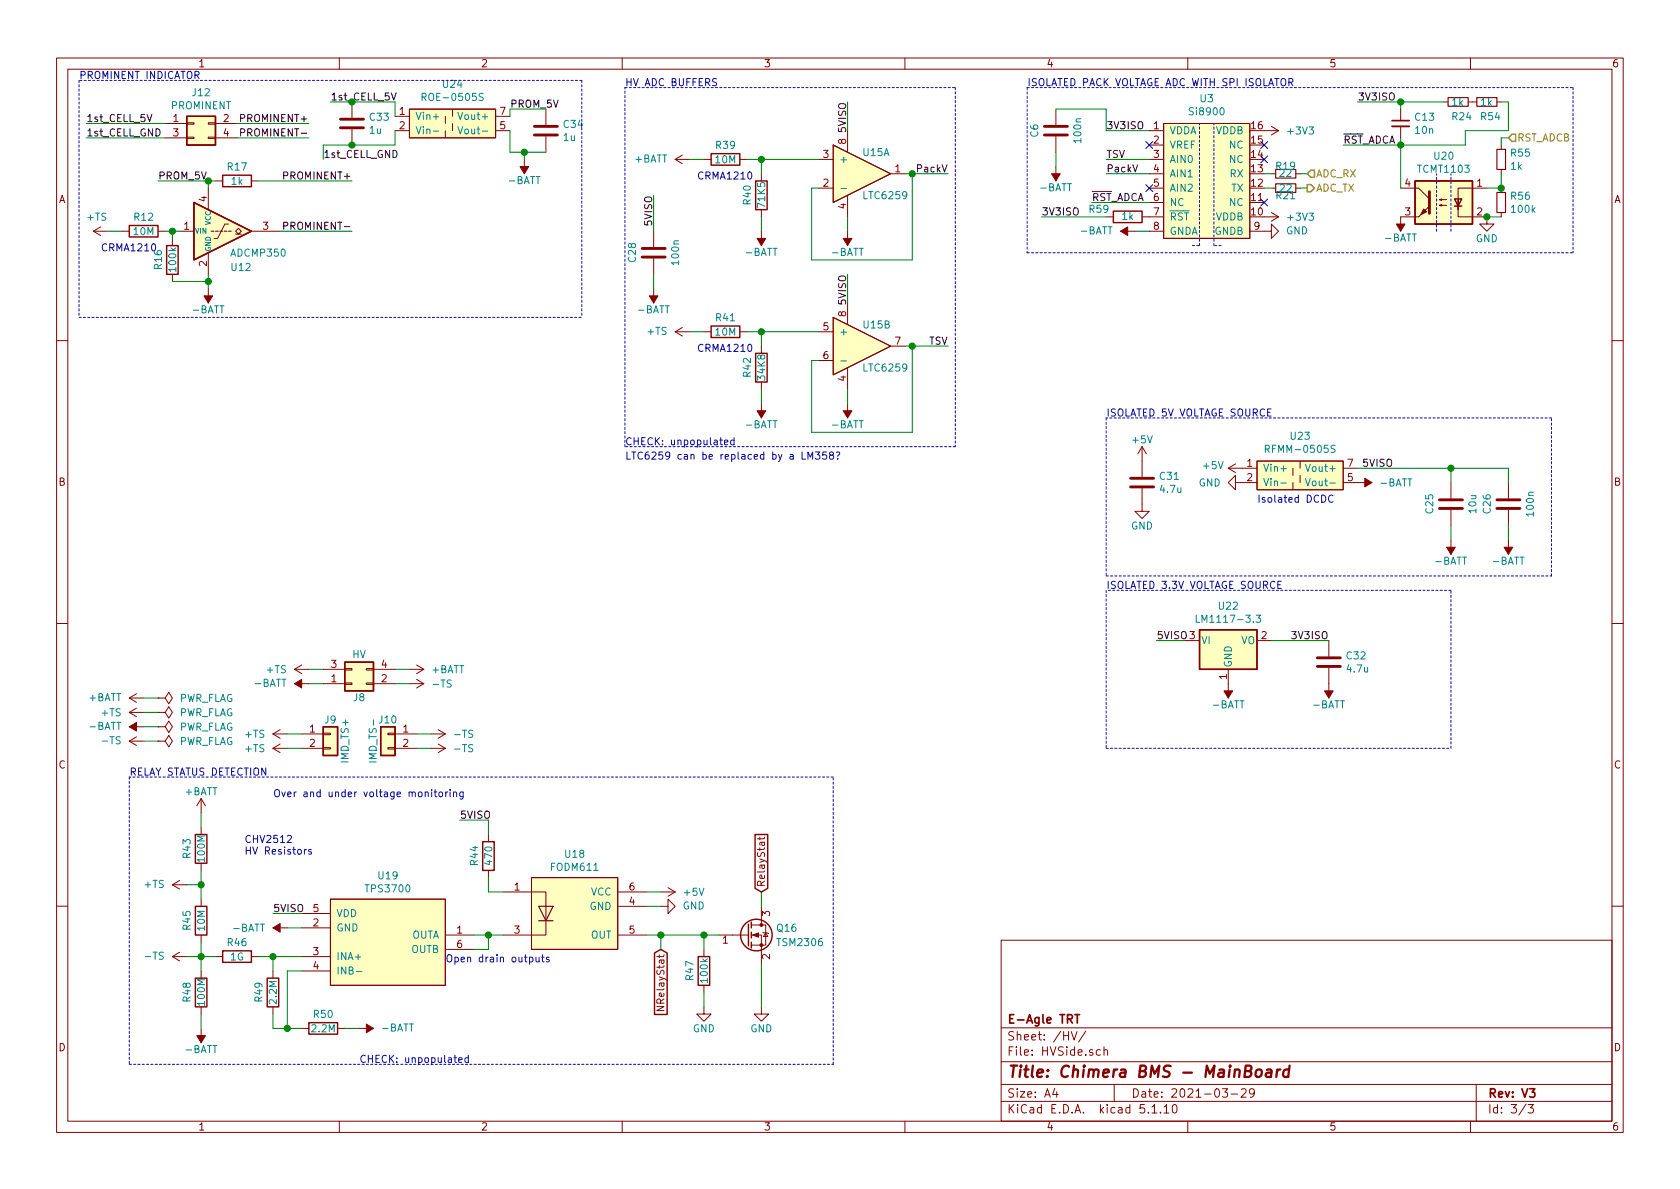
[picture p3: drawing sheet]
EESchema Schematic File Version 4
EELAYER 30 0
EELAYER END
$Descr A4 11693 8268
encoding utf-8
Sheet 3 3
Title "Chimera BMS - MainBoard"
Date "2021-03-29"
Rev "V3"
Comp "E-Agle TRT"
Comment1 ""
Comment2 ""
Comment3 ""
Comment4 ""
$EndDescr
$Comp
L Connector_Generic:Conn_01x02 J9
U 1 1
P 2300 5100
F 0 "J9" H 2300 5200 50  0000 C CNN
F 1 "IMD_TS+" V 2400 5050 50  0000 C CNN
F 2 "MainBoard:PinHeader_1x02_P3mm_Vertical" H 2300 5100 50  0001 C CNN
F 3 "~" H 2300 5100 50  0001 C CNN
	1    2300 5100
	1    0    0    -1  
$EndComp
Wire Wire Line
	2100 5100 2000 5100
Wire Wire Line
	2100 5200 2000 5200
$Comp
L MainBoard:+TS #PWR0119
U 1 1
P 2000 5100
F 0 "#PWR0119" H 2000 4950 50  0001 C CNN
F 1 "+TS" V 2000 5250 50  0000 L CNN
F 2 "" H 1900 4850 50  0001 C CNN
F 3 "" H 2000 4950 50  0001 C CNN
	1    2000 5100
	0    -1   1    0   
$EndComp
$Comp
L MainBoard:+TS #PWR0121
U 1 1
P 2000 5200
F 0 "#PWR0121" H 2000 5050 50  0001 C CNN
F 1 "+TS" V 2000 5350 50  0000 L CNN
F 2 "" H 1900 4950 50  0001 C CNN
F 3 "" H 2000 5050 50  0001 C CNN
	1    2000 5200
	0    -1   1    0   
$EndComp
$Comp
L Connector_Generic:Conn_01x02 J10
U 1 1
P 2700 5100
F 0 "J10" H 2700 5200 50  0000 C CNN
F 1 "IMD_TS-" V 2800 5050 50  0000 C CNN
F 2 "MainBoard:PinHeader_1x02_P3mm_Vertical" H 2700 5100 50  0001 C CNN
F 3 "~" H 2700 5100 50  0001 C CNN
	1    2700 5100
	-1   0    0    -1  
$EndComp
Wire Wire Line
	2900 5200 3000 5200
Wire Wire Line
	2900 5100 3000 5100
$Comp
L MainBoard:-TS #PWR0122
U 1 1
P 3000 5200
F 0 "#PWR0122" H 3000 5050 50  0001 C CNN
F 1 "-TS" V 3000 5350 50  0000 L CNN
F 2 "" H 2900 4950 50  0001 C CNN
F 3 "" H 3000 5050 50  0001 C CNN
	1    3000 5200
	0    1    1    0   
$EndComp
$Comp
L MainBoard:-TS #PWR0120
U 1 1
P 3000 5100
F 0 "#PWR0120" H 3000 4950 50  0001 C CNN
F 1 "-TS" V 3000 5250 50  0000 L CNN
F 2 "" H 2900 4850 50  0001 C CNN
F 3 "" H 3000 4950 50  0001 C CNN
	1    3000 5100
	0    1    1    0   
$EndComp
$Comp
L Connector_Generic:Conn_02x02_Odd_Even J8
U 1 1
P 2450 4750
F 0 "J8" H 2500 4850 50  0000 C CNN
F 1 "HV" H 2500 4550 50  0000 C CNN
F 2 "Connector_Molex:Molex_Mega-Fit_76829-0104_2x02_P5.70mm_Vertical" H 2450 4750 50  0001 C CNN
F 3 "https://www.molex.com/molex/products/datasheet.jsp?part=active/0768290104_PCB_HEADERS.xml" H 2450 4750 50  0001 C CNN
	1    2450 4750
	1    0    0    1   
$EndComp
Wire Wire Line
	2850 4650 2750 4650
Wire Wire Line
	2250 4750 2150 4750
Wire Wire Line
	2250 4650 2150 4650
Wire Wire Line
	2750 4750 2850 4750
$Comp
L MainBoard:+TS #PWR0113
U 1 1
P 2150 4650
F 0 "#PWR0113" H 2150 4500 50  0001 C CNN
F 1 "+TS" V 2150 4800 50  0000 L CNN
F 2 "" H 2050 4400 50  0001 C CNN
F 3 "" H 2150 4500 50  0001 C CNN
	1    2150 4650
	0    -1   1    0   
$EndComp
$Comp
L MainBoard:-TS #PWR0115
U 1 1
P 2850 4750
F 0 "#PWR0115" H 2850 4600 50  0001 C CNN
F 1 "-TS" V 2850 4900 50  0000 L CNN
F 2 "" H 2750 4500 50  0001 C CNN
F 3 "" H 2850 4600 50  0001 C CNN
	1    2850 4750
	0    1    1    0   
$EndComp
$Comp
L power:-BATT #PWR0114
U 1 1
P 2150 4750
F 0 "#PWR0114" H 2150 4600 50  0001 C CNN
F 1 "-BATT" V 2150 4900 50  0000 L CNN
F 2 "" H 2150 4750 50  0001 C CNN
F 3 "" H 2150 4750 50  0001 C CNN
	1    2150 4750
	0    -1   -1   0   
$EndComp
$Comp
L power:+BATT #PWR0112
U 1 1
P 2850 4650
F 0 "#PWR0112" H 2850 4500 50  0001 C CNN
F 1 "+BATT" V 2850 4800 50  0000 L CNN
F 2 "" H 2850 4650 50  0001 C CNN
F 3 "" H 2850 4650 50  0001 C CNN
	1    2850 4650
	0    1    1    0   
$EndComp
$Comp
L MainBoard:LTC6259 U15
U 1 1
P 5950 1200
F 0 "U15" H 6000 1350 50  0000 L CNN
F 1 "LTC6259" H 6000 1050 50  0000 L CNN
F 2 "MainBoard:MSOP-8_and_TSOT-23-8" H 6000 950 50  0001 L CNN
F 3 "www.analog.com/media/en/technical-documentation/data-sheets/6258960fa.pdf" H 5950 1150 50  0001 C CNN
	1    5950 1200
	1    0    0    -1  
$EndComp
Text Label 6600 1200 2    50   ~ 0
PackV
Wire Wire Line
	6300 1200 6350 1200
Wire Wire Line
	5900 1500 5900 1600
$Comp
L power:-BATT #PWR0110
U 1 1
P 5900 1600
F 0 "#PWR0110" H 5900 1450 50  0001 C CNN
F 1 "-BATT" H 5900 1750 50  0000 C CNN
F 2 "" H 5900 1600 50  0001 C CNN
F 3 "" H 5900 1600 50  0001 C CNN
	1    5900 1600
	-1   0    0    1   
$EndComp
Wire Wire Line
	5700 1100 5300 1100
$Comp
L Device:R R40
U 1 1
P 5300 1350
F 0 "R40" V 5200 1350 50  0000 C CNN
F 1 "71K5" V 5300 1350 50  0000 C CNN
F 2 "Resistor_SMD:R_0805_2012Metric" V 5230 1350 50  0001 C CNN
F 3 "~" H 5300 1350 50  0001 C CNN
	1    5300 1350
	1    0    0    -1  
$EndComp
Wire Wire Line
	5300 1200 5300 1100
Wire Wire Line
	5300 1500 5300 1600
$Comp
L power:-BATT #PWR0109
U 1 1
P 5300 1600
F 0 "#PWR0109" H 5300 1450 50  0001 C CNN
F 1 "-BATT" H 5300 1750 50  0000 C CNN
F 2 "" H 5300 1600 50  0001 C CNN
F 3 "" H 5300 1600 50  0001 C CNN
	1    5300 1600
	-1   0    0    1   
$EndComp
Wire Wire Line
	5300 1100 5200 1100
Connection ~ 5300 1100
$Comp
L Device:R R39
U 1 1
P 5050 1100
F 0 "R39" V 4950 1100 50  0000 C CNN
F 1 "10M" V 5050 1100 50  0000 C CNN
F 2 "Resistor_SMD:R_1210_3225Metric" V 4980 1100 50  0001 C CNN
F 3 "~" H 5050 1100 50  0001 C CNN
	1    5050 1100
	0    1    1    0   
$EndComp
Wire Wire Line
	4900 1100 4800 1100
$Comp
L power:+BATT #PWR0108
U 1 1
P 4800 1100
F 0 "#PWR0108" H 4800 950 50  0001 C CNN
F 1 "+BATT" V 4800 1250 50  0000 L CNN
F 2 "" H 4800 1100 50  0001 C CNN
F 3 "" H 4800 1100 50  0001 C CNN
	1    4800 1100
	0    -1   -1   0   
$EndComp
Text Notes 4850 1250 0    50   ~ 0
CRMA1210
$Comp
L MainBoard:LTC6259 U15
U 2 1
P 5950 2400
F 0 "U15" H 6000 2550 50  0000 L CNN
F 1 "LTC6259" H 6000 2250 50  0000 L CNN
F 2 "MainBoard:MSOP-8_and_TSOT-23-8" H 6000 2150 50  0001 L CNN
F 3 "www.analog.com/media/en/technical-documentation/data-sheets/6258960fa.pdf" H 5950 2350 50  0001 C CNN
	2    5950 2400
	1    0    0    -1  
$EndComp
Text Label 6600 2400 2    50   ~ 0
TSV
Wire Wire Line
	6300 2400 6350 2400
Wire Wire Line
	5900 2700 5900 2800
$Comp
L power:-BATT #PWR0125
U 1 1
P 5900 2800
F 0 "#PWR0125" H 5900 2650 50  0001 C CNN
F 1 "-BATT" H 5900 2950 50  0000 C CNN
F 2 "" H 5900 2800 50  0001 C CNN
F 3 "" H 5900 2800 50  0001 C CNN
	1    5900 2800
	-1   0    0    1   
$EndComp
Wire Wire Line
	5700 2300 5300 2300
$Comp
L Device:R R42
U 1 1
P 5300 2550
F 0 "R42" V 5200 2550 50  0000 C CNN
F 1 "34K8" V 5300 2550 50  0000 C CNN
F 2 "Resistor_SMD:R_0805_2012Metric" V 5230 2550 50  0001 C CNN
F 3 "~" H 5300 2550 50  0001 C CNN
	1    5300 2550
	1    0    0    -1  
$EndComp
Wire Wire Line
	5300 2400 5300 2300
Wire Wire Line
	5300 2700 5300 2800
$Comp
L power:-BATT #PWR0124
U 1 1
P 5300 2800
F 0 "#PWR0124" H 5300 2650 50  0001 C CNN
F 1 "-BATT" H 5300 2950 50  0000 C CNN
F 2 "" H 5300 2800 50  0001 C CNN
F 3 "" H 5300 2800 50  0001 C CNN
	1    5300 2800
	-1   0    0    1   
$EndComp
Wire Wire Line
	5300 2300 5200 2300
Connection ~ 5300 2300
$Comp
L Device:R R41
U 1 1
P 5050 2300
F 0 "R41" V 4950 2300 50  0000 C CNN
F 1 "10M" V 5050 2300 50  0000 C CNN
F 2 "Resistor_SMD:R_1210_3225Metric" V 4980 2300 50  0001 C CNN
F 3 "~" H 5050 2300 50  0001 C CNN
	1    5050 2300
	0    1    1    0   
$EndComp
Wire Wire Line
	4900 2300 4800 2300
Text Notes 4850 2450 0    50   ~ 0
CRMA1210
$Comp
L MainBoard:+TS #PWR0118
U 1 1
P 4800 2300
F 0 "#PWR0118" H 4800 2150 50  0001 C CNN
F 1 "+TS" V 4800 2450 50  0000 L CNN
F 2 "" H 4700 2050 50  0001 C CNN
F 3 "" H 4800 2150 50  0001 C CNN
	1    4800 2300
	0    -1   -1   0   
$EndComp
$Comp
L power:-BATT #PWR0117
U 1 1
P 9250 4750
F 0 "#PWR0117" H 9250 4600 50  0001 C CNN
F 1 "-BATT" H 9250 4900 50  0000 C CNN
F 2 "" H 9250 4750 50  0001 C CNN
F 3 "" H 9250 4750 50  0001 C CNN
	1    9250 4750
	-1   0    0    1   
$EndComp
Text Label 9250 4450 2    50   ~ 0
3V3ISO
$Comp
L power:-BATT #PWR0111
U 1 1
P 8550 4750
F 0 "#PWR0111" H 8550 4600 50  0001 C CNN
F 1 "-BATT" H 8550 4900 50  0000 C CNN
F 2 "" H 8550 4750 50  0001 C CNN
F 3 "" H 8550 4750 50  0001 C CNN
	1    8550 4750
	1    0    0    1   
$EndComp
Wire Wire Line
	8250 4450 8050 4450
Text Label 8050 4450 0    50   ~ 0
5VISO
$Comp
L power:-BATT #PWR0101
U 1 1
P 9450 3350
F 0 "#PWR0101" H 9450 3200 50  0001 C CNN
F 1 "-BATT" V 9450 3500 50  0000 L CNN
F 2 "" H 9450 3350 50  0001 C CNN
F 3 "" H 9450 3350 50  0001 C CNN
	1    9450 3350
	0    1    1    0   
$EndComp
$Comp
L Device:C C25
U 1 1
P 10100 3500
F 0 "C25" V 9950 3500 50  0000 C CNN
F 1 "10u" V 10250 3500 50  0000 C CNN
F 2 "Capacitor_SMD:C_0805_2012Metric" H 10138 3350 50  0001 C CNN
F 3 "~" H 10100 3500 50  0001 C CNN
	1    10100 3500
	1    0    0    -1  
$EndComp
Wire Wire Line
	10100 3350 10100 3250
Wire Wire Line
	10100 3650 10100 3750
$Comp
L power:-BATT #PWR0105
U 1 1
P 10100 3750
F 0 "#PWR0105" H 10100 3600 50  0001 C CNN
F 1 "-BATT" H 10100 3900 50  0000 C CNN
F 2 "" H 10100 3750 50  0001 C CNN
F 3 "" H 10100 3750 50  0001 C CNN
	1    10100 3750
	-1   0    0    1   
$EndComp
$Comp
L Device:C C26
U 1 1
P 10500 3500
F 0 "C26" V 10350 3500 50  0000 C CNN
F 1 "100n" V 10650 3500 50  0000 C CNN
F 2 "Capacitor_SMD:C_0603_1608Metric" H 10538 3350 50  0001 C CNN
F 3 "~" H 10500 3500 50  0001 C CNN
	1    10500 3500
	1    0    0    -1  
$EndComp
Wire Wire Line
	10100 3250 10500 3250
Wire Wire Line
	10500 3250 10500 3350
Wire Wire Line
	10500 3650 10500 3750
$Comp
L power:-BATT #PWR0106
U 1 1
P 10500 3750
F 0 "#PWR0106" H 10500 3600 50  0001 C CNN
F 1 "-BATT" H 10500 3900 50  0000 C CNN
F 2 "" H 10500 3750 50  0001 C CNN
F 3 "" H 10500 3750 50  0001 C CNN
	1    10500 3750
	-1   0    0    1   
$EndComp
Text Label 9700 3250 2    50   ~ 0
5VISO
$Comp
L power:GND #PWR0102
U 1 1
P 8650 3350
F 0 "#PWR0102" H 8650 3100 50  0001 C CNN
F 1 "GND" V 8650 3200 50  0000 R CNN
F 2 "" H 8650 3350 50  0001 C CNN
F 3 "" H 8650 3350 50  0001 C CNN
	1    8650 3350
	0    1    1    0   
$EndComp
Wire Wire Line
	5900 700  5900 900 
Wire Wire Line
	5900 1900 5900 2100
$Comp
L Device:C C28
U 1 1
P 4550 1750
F 0 "C28" V 4400 1750 50  0000 C CNN
F 1 "100n" V 4700 1750 50  0000 C CNN
F 2 "Capacitor_SMD:C_0603_1608Metric" H 4588 1600 50  0001 C CNN
F 3 "~" H 4550 1750 50  0001 C CNN
	1    4550 1750
	1    0    0    -1  
$EndComp
Wire Wire Line
	4550 1900 4550 2000
$Comp
L power:-BATT #PWR0131
U 1 1
P 4550 2000
F 0 "#PWR0131" H 4550 1850 50  0001 C CNN
F 1 "-BATT" H 4550 2150 50  0000 C CNN
F 2 "" H 4550 2000 50  0001 C CNN
F 3 "" H 4550 2000 50  0001 C CNN
	1    4550 2000
	-1   0    0    1   
$EndComp
$Comp
L MainBoard:TPS3700 U19
U 1 1
P 2700 6550
F 0 "U19" H 2700 7015 50  0000 C CNN
F 1 "TPS3700" H 2700 6924 50  0000 C CNN
F 2 "MainBoard:SOT-23-6" H 2700 6400 50  0001 C CNN
F 3 "http://www.ti.com/lit/ds/symlink/tps3700.pdf" H 2700 6400 50  0001 C CNN
	1    2700 6550
	1    0    0    -1  
$EndComp
$Comp
L MainBoard:FODM611 U18
U 1 1
P 4000 6350
F 0 "U18" H 4000 6765 50  0000 C CNN
F 1 "FODM611" H 4000 6674 50  0000 C CNN
F 2 "MainBoard:FODM611" H 4000 6050 50  0001 C CNN
F 3 "https://www.onsemi.com/pub/Collateral/FODM611-D.pdf" H 4000 6300 50  0001 C CNN
	1    4000 6350
	1    0    0    -1  
$EndComp
Wire Wire Line
	3500 6500 3400 6500
Wire Wire Line
	3300 6600 3400 6600
Wire Wire Line
	3400 6600 3400 6500
Connection ~ 3400 6500
Wire Wire Line
	3400 6500 3300 6500
Wire Wire Line
	3500 6200 3400 6200
Wire Wire Line
	3400 6200 3400 6100
$Comp
L Device:R R44
U 1 1
P 3400 5950
F 0 "R44" V 3300 5950 50  0000 C CNN
F 1 "470" V 3400 5950 50  0000 C CNN
F 2 "Resistor_SMD:R_0805_2012Metric" V 3330 5950 50  0001 C CNN
F 3 "~" H 3400 5950 50  0001 C CNN
	1    3400 5950
	1    0    0    -1  
$EndComp
Wire Wire Line
	3400 5800 3400 5700
Wire Wire Line
	3400 5700 3200 5700
Text Label 3200 5700 0    50   ~ 0
5VISO
Wire Wire Line
	2100 6350 1900 6350
Text Label 1900 6350 0    50   ~ 0
5VISO
Wire Wire Line
	2100 6450 2000 6450
$Comp
L power:-BATT #PWR0135
U 1 1
P 2000 6450
F 0 "#PWR0135" H 2000 6300 50  0001 C CNN
F 1 "-BATT" V 2000 6600 50  0000 L CNN
F 2 "" H 2000 6450 50  0001 C CNN
F 3 "" H 2000 6450 50  0001 C CNN
	1    2000 6450
	0    -1   1    0   
$EndComp
Wire Wire Line
	4500 6200 4600 6200
Wire Wire Line
	4500 6300 4600 6300
$Comp
L power:GND #PWR0134
U 1 1
P 4600 6300
F 0 "#PWR0134" H 4600 6050 50  0001 C CNN
F 1 "GND" V 4600 6150 50  0000 R CNN
F 2 "" H 4600 6300 50  0001 C CNN
F 3 "" H 4600 6300 50  0001 C CNN
	1    4600 6300
	0    -1   -1   0   
$EndComp
$Comp
L power:+5V #PWR0133
U 1 1
P 4600 6200
F 0 "#PWR0133" H 4600 6050 50  0001 C CNN
F 1 "+5V" V 4600 6350 50  0000 L CNN
F 2 "" H 4600 6200 50  0001 C CNN
F 3 "" H 4600 6200 50  0001 C CNN
	1    4600 6200
	0    1    1    0   
$EndComp
Wire Wire Line
	4500 6500 4600 6500
Wire Wire Line
	4900 6500 4900 6600
Connection ~ 4900 6500
Wire Wire Line
	4900 6500 5000 6500
$Comp
L Device:R R47
U 1 1
P 4900 6750
F 0 "R47" V 4800 6750 50  0000 C CNN
F 1 "100k" V 4900 6750 50  0000 C CNN
F 2 "Resistor_SMD:R_0805_2012Metric" V 4830 6750 50  0001 C CNN
F 3 "~" H 4900 6750 50  0001 C CNN
	1    4900 6750
	1    0    0    -1  
$EndComp
Wire Wire Line
	4900 6900 4900 7000
$Comp
L power:GND #PWR0137
U 1 1
P 4900 7000
F 0 "#PWR0137" H 4900 6750 50  0001 C CNN
F 1 "GND" H 4900 6850 50  0000 C CNN
F 2 "" H 4900 7000 50  0001 C CNN
F 3 "" H 4900 7000 50  0001 C CNN
	1    4900 7000
	1    0    0    -1  
$EndComp
Wire Wire Line
	5300 6700 5300 7000
$Comp
L power:GND #PWR0138
U 1 1
P 5300 7000
F 0 "#PWR0138" H 5300 6750 50  0001 C CNN
F 1 "GND" H 5300 6850 50  0000 C CNN
F 2 "" H 5300 7000 50  0001 C CNN
F 3 "" H 5300 7000 50  0001 C CNN
	1    5300 7000
	1    0    0    -1  
$EndComp
$Comp
L Device:R R49
U 1 1
P 1900 6900
F 0 "R49" V 1800 6900 50  0000 C CNN
F 1 "2.2M" V 1900 6900 50  0000 C CNN
F 2 "Resistor_SMD:R_2512_6332Metric" V 1830 6900 50  0001 C CNN
F 3 "~" H 1900 6900 50  0001 C CNN
	1    1900 6900
	1    0    0    -1  
$EndComp
Wire Wire Line
	1900 6750 1900 6650
Wire Wire Line
	1900 6650 2100 6650
Wire Wire Line
	1900 6650 1800 6650
Connection ~ 1900 6650
$Comp
L Device:R R46
U 1 1
P 1650 6650
F 0 "R46" V 1550 6650 50  0000 C CNN
F 1 "1G" V 1650 6650 50  0000 C CNN
F 2 "Resistor_SMD:R_2512_6332Metric" V 1580 6650 50  0001 C CNN
F 3 "~" H 1650 6650 50  0001 C CNN
	1    1650 6650
	0    1    1    0   
$EndComp
Wire Wire Line
	1500 6650 1400 6650
Wire Wire Line
	1900 7050 1900 7150
Wire Wire Line
	1900 7150 2000 7150
Wire Wire Line
	2000 7150 2000 6750
Wire Wire Line
	2000 6750 2100 6750
$Comp
L Device:R R50
U 1 1
P 2250 7150
F 0 "R50" V 2150 7150 50  0000 C CNN
F 1 "2.2M" V 2250 7150 50  0000 C CNN
F 2 "Resistor_SMD:R_2512_6332Metric" V 2180 7150 50  0001 C CNN
F 3 "~" H 2250 7150 50  0001 C CNN
	1    2250 7150
	0    1    1    0   
$EndComp
$Comp
L power:-BATT #PWR0140
U 1 1
P 2500 7150
F 0 "#PWR0140" H 2500 7000 50  0001 C CNN
F 1 "-BATT" V 2500 7300 50  0000 L CNN
F 2 "" H 2500 7150 50  0001 C CNN
F 3 "" H 2500 7150 50  0001 C CNN
	1    2500 7150
	0    1    -1   0   
$EndComp
Wire Wire Line
	1400 6650 1400 6750
$Comp
L Device:R R48
U 1 1
P 1400 6900
F 0 "R48" V 1300 6900 50  0000 C CNN
F 1 "100M" V 1400 6900 50  0000 C CNN
F 2 "Resistor_SMD:R_2512_6332Metric" V 1330 6900 50  0001 C CNN
F 3 "~" H 1400 6900 50  0001 C CNN
	1    1400 6900
	1    0    0    -1  
$EndComp
Wire Wire Line
	1400 7050 1400 7150
$Comp
L power:-BATT #PWR0139
U 1 1
P 1400 7150
F 0 "#PWR0139" H 1400 7000 50  0001 C CNN
F 1 "-BATT" H 1400 7300 50  0000 C CNN
F 2 "" H 1400 7150 50  0001 C CNN
F 3 "" H 1400 7150 50  0001 C CNN
	1    1400 7150
	1    0    0    1   
$EndComp
Wire Wire Line
	1400 6650 1300 6650
Connection ~ 1400 6650
$Comp
L MainBoard:-TS #PWR0136
U 1 1
P 1300 6650
F 0 "#PWR0136" H 1300 6500 50  0001 C CNN
F 1 "-TS" V 1300 6800 50  0000 L CNN
F 2 "" H 1200 6400 50  0001 C CNN
F 3 "" H 1300 6500 50  0001 C CNN
	1    1300 6650
	0    -1   -1   0   
$EndComp
Wire Wire Line
	1400 6650 1400 6550
$Comp
L Device:R R45
U 1 1
P 1400 6400
F 0 "R45" V 1300 6400 50  0000 C CNN
F 1 "10M" V 1400 6400 50  0000 C CNN
F 2 "Resistor_SMD:R_2512_6332Metric" V 1330 6400 50  0001 C CNN
F 3 "~" H 1400 6400 50  0001 C CNN
	1    1400 6400
	1    0    0    -1  
$EndComp
$Comp
L Device:R R43
U 1 1
P 1400 5900
F 0 "R43" V 1300 5900 50  0000 C CNN
F 1 "100M" V 1400 5900 50  0000 C CNN
F 2 "Resistor_SMD:R_2512_6332Metric" V 1330 5900 50  0001 C CNN
F 3 "~" H 1400 5900 50  0001 C CNN
	1    1400 5900
	1    0    0    -1  
$EndComp
Wire Wire Line
	1400 6250 1400 6150
Wire Wire Line
	1400 6150 1300 6150
Wire Wire Line
	1400 6150 1400 6050
Connection ~ 1400 6150
Wire Wire Line
	1400 5750 1400 5650
$Comp
L power:+BATT #PWR0130
U 1 1
P 1400 5650
F 0 "#PWR0130" H 1400 5500 50  0001 C CNN
F 1 "+BATT" H 1400 5800 50  0000 C CNN
F 2 "" H 1400 5650 50  0001 C CNN
F 3 "" H 1400 5650 50  0001 C CNN
	1    1400 5650
	1    0    0    -1  
$EndComp
$Comp
L MainBoard:+TS #PWR0132
U 1 1
P 1300 6150
F 0 "#PWR0132" H 1300 6000 50  0001 C CNN
F 1 "+TS" V 1300 6300 50  0000 L CNN
F 2 "" H 1200 5900 50  0001 C CNN
F 3 "" H 1300 6000 50  0001 C CNN
	1    1300 6150
	0    -1   -1   0   
$EndComp
Text Notes 1700 5950 0    50   ~ 0
CHV2512\nHV Resistors
Wire Wire Line
	2000 7150 2100 7150
Connection ~ 2000 7150
Wire Wire Line
	2400 7150 2500 7150
Wire Notes Line
	900  5400 900  7400
Wire Notes Line
	900  7400 5800 7400
Wire Notes Line
	5800 7400 5800 5400
Wire Notes Line
	5800 5400 900  5400
Text Notes 900  5400 0    50   ~ 0
RELAY STATUS DETECTION
Wire Wire Line
	4600 6500 4600 6600
Connection ~ 4600 6500
Wire Wire Line
	4600 6500 4900 6500
Text GLabel 4600 6600 3    50   Input ~ 0
NRelayStat
Text GLabel 5300 6200 1    50   Input ~ 0
RelayStat
Wire Notes Line
	7700 2900 7700 4000
Wire Notes Line
	7700 4000 10800 4000
Wire Notes Line
	10800 4000 10800 2900
Wire Notes Line
	10800 2900 7700 2900
Text Notes 7700 2900 0    50   ~ 0
ISOLATED 5V VOLTAGE SOURCE
Wire Notes Line
	7700 4100 7700 5200
Wire Notes Line
	7700 5200 10100 5200
Wire Notes Line
	10100 5200 10100 4100
Wire Notes Line
	10100 4100 7700 4100
Text Notes 7700 4100 0    50   ~ 0
ISOLATED 3.3V VOLTAGE SOURCE
Wire Notes Line
	4350 600  6650 600 
Wire Notes Line
	6650 600  6650 3100
Wire Notes Line
	6650 3100 4350 3100
Wire Notes Line
	4350 3100 4350 600 
Text Notes 4350 600  0    50   ~ 0
HV ADC BUFFERS
$Comp
L MainBoard:+TS #PWR0126
U 1 1
P 1000 4950
F 0 "#PWR0126" H 1000 4800 50  0001 C CNN
F 1 "+TS" V 1000 5100 50  0000 L CNN
F 2 "" H 900 4700 50  0001 C CNN
F 3 "" H 1000 4800 50  0001 C CNN
	1    1000 4950
	0    -1   1    0   
$EndComp
$Comp
L power:+BATT #PWR0123
U 1 1
P 1000 4850
F 0 "#PWR0123" H 1000 4700 50  0001 C CNN
F 1 "+BATT" V 1000 5000 50  0000 L CNN
F 2 "" H 1000 4850 50  0001 C CNN
F 3 "" H 1000 4850 50  0001 C CNN
	1    1000 4850
	0    -1   -1   0   
$EndComp
$Comp
L power:-BATT #PWR0127
U 1 1
P 1000 5050
F 0 "#PWR0127" H 1000 4900 50  0001 C CNN
F 1 "-BATT" V 1000 5200 50  0000 L CNN
F 2 "" H 1000 5050 50  0001 C CNN
F 3 "" H 1000 5050 50  0001 C CNN
	1    1000 5050
	0    -1   -1   0   
$EndComp
Wire Wire Line
	1000 4850 1100 4850
Wire Wire Line
	1000 4950 1100 4950
Wire Wire Line
	1000 5050 1100 5050
$Comp
L power:PWR_FLAG #FLG04
U 1 1
P 1100 4850
F 0 "#FLG04" H 1100 4925 50  0001 C CNN
F 1 "PWR_FLAG" V 1100 5000 50  0000 L CNN
F 2 "" H 1100 4850 50  0001 C CNN
F 3 "" H 1100 4850 50  0001 C CNN
	1    1100 4850
	0    1    1    0   
$EndComp
$Comp
L power:PWR_FLAG #FLG05
U 1 1
P 1100 4950
F 0 "#FLG05" H 1100 5025 50  0001 C CNN
F 1 "PWR_FLAG" V 1100 5100 50  0000 L CNN
F 2 "" H 1100 4950 50  0001 C CNN
F 3 "" H 1100 4950 50  0001 C CNN
	1    1100 4950
	0    1    1    0   
$EndComp
$Comp
L power:PWR_FLAG #FLG06
U 1 1
P 1100 5050
F 0 "#FLG06" H 1100 5125 50  0001 C CNN
F 1 "PWR_FLAG" V 1100 5200 50  0000 L CNN
F 2 "" H 1100 5050 50  0001 C CNN
F 3 "" H 1100 5050 50  0001 C CNN
	1    1100 5050
	0    1    1    0   
$EndComp
Wire Wire Line
	1000 5150 1100 5150
$Comp
L power:PWR_FLAG #FLG07
U 1 1
P 1100 5150
F 0 "#FLG07" H 1100 5225 50  0001 C CNN
F 1 "PWR_FLAG" V 1100 5300 50  0000 L CNN
F 2 "" H 1100 5150 50  0001 C CNN
F 3 "" H 1100 5150 50  0001 C CNN
	1    1100 5150
	0    1    1    0   
$EndComp
$Comp
L MainBoard:-TS #PWR0128
U 1 1
P 1000 5150
F 0 "#PWR0128" H 1000 5000 50  0001 C CNN
F 1 "-TS" V 1000 5300 50  0000 L CNN
F 2 "" H 900 4900 50  0001 C CNN
F 3 "" H 1000 5000 50  0001 C CNN
	1    1000 5150
	0    -1   -1   0   
$EndComp
Wire Wire Line
	5300 6300 5300 6200
Wire Notes Line
	10950 600  10950 1750
Wire Notes Line
	7150 600  7150 1750
NoConn ~ 8800 1100
NoConn ~ 8800 1000
NoConn ~ 8000 1000
Text Label 7700 1100 0    50   ~ 0
TSV
Text Label 7700 1200 0    50   ~ 0
PackV
NoConn ~ 8000 1300
$Comp
L power:-BATT #PWR0100
U 1 1
P 7900 1600
F 0 "#PWR0100" H 7900 1450 50  0001 C CNN
F 1 "-BATT" V 7900 1750 50  0000 L CNN
F 2 "" H 7900 1600 50  0001 C CNN
F 3 "" H 7900 1600 50  0001 C CNN
	1    7900 1600
	0    -1   -1   0   
$EndComp
Text Label 7250 1500 0    50   ~ 0
3V3ISO
Text Notes 7150 600  0    50   ~ 0
ISOLATED PACK VOLTAGE ADC WITH SPI ISOLATOR
NoConn ~ 8800 1400
$Comp
L power:+3V3 #PWR015
U 1 1
P 8800 900
F 0 "#PWR015" H 8800 750 50  0001 C CNN
F 1 "+3V3" V 8800 1050 50  0000 L CNN
F 2 "" H 8800 900 50  0001 C CNN
F 3 "" H 8800 900 50  0001 C CNN
	1    8800 900 
	0    1    1    0   
$EndComp
$Comp
L power:+3V3 #PWR099
U 1 1
P 8800 1500
F 0 "#PWR099" H 8800 1350 50  0001 C CNN
F 1 "+3V3" V 8800 1650 50  0000 L CNN
F 2 "" H 8800 1500 50  0001 C CNN
F 3 "" H 8800 1500 50  0001 C CNN
	1    8800 1500
	0    1    1    0   
$EndComp
$Comp
L power:GND #PWR0143
U 1 1
P 8800 1600
F 0 "#PWR0143" H 8800 1350 50  0001 C CNN
F 1 "GND" V 8800 1450 50  0000 R CNN
F 2 "" H 8800 1600 50  0001 C CNN
F 3 "" H 8800 1600 50  0001 C CNN
	1    8800 1600
	0    -1   -1   0   
$EndComp
Wire Wire Line
	8800 1200 8850 1200
Wire Wire Line
	8850 1300 8800 1300
Text Label 7600 1400 0    50   ~ 0
~RST~_ADCA
Text Label 9350 1000 0    50   ~ 0
~RST~_ADCA
$Comp
L Isolator:TCMT1103 U20
U 1 1
P 10050 1400
F 0 "U20" H 10050 1725 50  0000 C CNN
F 1 "TCMT1103" H 10050 1634 50  0000 C CNN
F 2 "Package_SO:SOP-4_4.4x2.6mm_P1.27mm" H 10050 1100 50  0001 C CNN
F 3 "http://www.vishay.com/docs/83510/tcmt1100.pdf" H 10050 1350 50  0001 L CNN
	1    10050 1400
	-1   0    0    -1  
$EndComp
Wire Notes Line
	8300 1700 8350 1700
Wire Notes Line
	8350 1700 8350 850 
Wire Notes Line
	8500 1700 8450 1700
Wire Notes Line
	8450 1700 8450 850 
Wire Notes Line
	10100 1600 10100 1200
Wire Notes Line
	10000 1600 10000 1200
Text Label 9450 700  0    50   ~ 0
3V3ISO
Wire Wire Line
	9350 1000 9750 1000
$Comp
L power:-BATT #PWR0144
U 1 1
P 9750 1500
F 0 "#PWR0144" H 9750 1350 50  0001 C CNN
F 1 "-BATT" H 9750 1650 50  0000 C CNN
F 2 "" H 9750 1500 50  0001 C CNN
F 3 "" H 9750 1500 50  0001 C CNN
	1    9750 1500
	-1   0    0    1   
$EndComp
$Comp
L Device:C_Small C13
U 1 1
P 9750 850
F 0 "C13" H 9842 896 50  0000 L CNN
F 1 "10n" H 9842 805 50  0000 L CNN
F 2 "Capacitor_SMD:C_0603_1608Metric" H 9750 850 50  0001 C CNN
F 3 "~" H 9750 850 50  0001 C CNN
	1    9750 850 
	1    0    0    -1  
$EndComp
$Comp
L Device:R_Small R54
U 1 1
P 10350 700
F 0 "R54" V 10450 650 50  0000 L CNN
F 1 "1k" V 10350 650 50  0000 L CNN
F 2 "Resistor_SMD:R_0805_2012Metric" H 10350 700 50  0001 C CNN
F 3 "~" H 10350 700 50  0001 C CNN
	1    10350 700 
	0    1    1    0   
$EndComp
Wire Wire Line
	9450 700  9750 700 
Wire Wire Line
	9750 750  9750 700 
Connection ~ 9750 700 
Wire Wire Line
	9750 700  10050 700 
Wire Wire Line
	9750 950  9750 1000
Connection ~ 9750 1000
$Comp
L Device:R_Small R55
U 1 1
P 10450 1100
F 0 "R55" H 10509 1146 50  0000 L CNN
F 1 "1k" H 10509 1055 50  0000 L CNN
F 2 "Resistor_SMD:R_0805_2012Metric" H 10450 1100 50  0001 C CNN
F 3 "~" H 10450 1100 50  0001 C CNN
	1    10450 1100
	1    0    0    -1  
$EndComp
$Comp
L Device:R_Small R56
U 1 1
P 10450 1400
F 0 "R56" H 10509 1446 50  0000 L CNN
F 1 "100k" H 10509 1355 50  0000 L CNN
F 2 "Resistor_SMD:R_0805_2012Metric" H 10450 1400 50  0001 C CNN
F 3 "~" H 10450 1400 50  0001 C CNN
	1    10450 1400
	1    0    0    -1  
$EndComp
$Comp
L power:GND #PWR0145
U 1 1
P 10350 1500
F 0 "#PWR0145" H 10350 1250 50  0001 C CNN
F 1 "GND" H 10350 1350 50  0000 C CNN
F 2 "" H 10350 1500 50  0001 C CNN
F 3 "" H 10350 1500 50  0001 C CNN
	1    10350 1500
	1    0    0    -1  
$EndComp
Wire Wire Line
	10350 1300 10450 1300
Wire Wire Line
	10450 1200 10450 1300
Connection ~ 10450 1300
Wire Wire Line
	10450 1500 10350 1500
Connection ~ 10350 1500
Text HLabel 10500 950  2    50   Input ~ 0
RST_ADCB
Wire Notes Line
	7150 600  10950 600 
Wire Notes Line
	7150 1750 10950 1750
Wire Wire Line
	10450 1000 10450 950 
Wire Wire Line
	10450 950  10500 950 
Wire Wire Line
	9750 1000 9750 1300
Wire Wire Line
	8000 1600 7900 1600
Wire Wire Line
	8000 1200 7700 1200
Wire Wire Line
	8000 1100 7700 1100
$Comp
L Device:R R59
U 1 1
P 7850 1500
F 0 "R59" V 7900 1700 50  0000 C CNN
F 1 "1k" V 7850 1500 50  0000 C CNN
F 2 "Resistor_SMD:R_0805_2012Metric" V 7780 1500 50  0001 C CNN
F 3 "~" H 7850 1500 50  0001 C CNN
	1    7850 1500
	0    -1   -1   0   
$EndComp
Wire Wire Line
	7600 1400 8000 1400
Text Notes 3100 6700 0    50   ~ 0
Open drain outputs
Text Notes 1900 5550 0    50   ~ 0
Over and under voltage monitoring
Text Notes 4350 3100 0    50   ~ 0
CHECK: unpopulated
Text Notes 2500 7400 0    50   ~ 0
CHECK: unpopulated
$Comp
L Regulator_Linear:LM1117-3.3 U22
U 1 1
P 8550 4450
F 0 "U22" H 8550 4692 50  0000 C CNN
F 1 "LM1117-3.3" H 8550 4601 50  0000 C CNN
F 2 "Package_TO_SOT_SMD:SOT-223-3_TabPin2" H 8550 4450 50  0001 C CNN
F 3 "http://www.ti.com/lit/ds/symlink/lm1117.pdf" H 8550 4450 50  0001 C CNN
	1    8550 4450
	1    0    0    -1  
$EndComp
Wire Wire Line
	8850 4450 9250 4450
$Comp
L Device:C C32
U 1 1
P 9250 4600
F 0 "C32" H 9365 4646 50  0000 L CNN
F 1 "4.7u" H 9365 4555 50  0000 L CNN
F 2 "Capacitor_SMD:C_0805_2012Metric" H 9288 4450 50  0001 C CNN
F 3 "~" H 9250 4600 50  0001 C CNN
	1    9250 4600
	1    0    0    -1  
$EndComp
$Comp
L MainBoard:RFMM-0505S U23
U 1 1
P 8750 3250
F 0 "U23" H 9050 3475 50  0000 C CNN
F 1 "RFMM-0505S" H 9050 3384 50  0000 C CNN
F 2 "MainBoard:RFMM-0505S" H 8750 3250 50  0001 C CNN
F 3 "" H 8750 3250 50  0001 C CNN
	1    8750 3250
	1    0    0    -1  
$EndComp
$Comp
L power:+5V #PWR0164
U 1 1
P 8650 3250
F 0 "#PWR0164" H 8650 3100 50  0001 C CNN
F 1 "+5V" V 8665 3378 50  0000 L CNN
F 2 "" H 8650 3250 50  0001 C CNN
F 3 "" H 8650 3250 50  0001 C CNN
	1    8650 3250
	0    -1   -1   0   
$EndComp
$Comp
L power:GND #PWR0163
U 1 1
P 7950 3500
F 0 "#PWR0163" H 7950 3250 50  0001 C CNN
F 1 "GND" H 7950 3350 50  0000 C CNN
F 2 "" H 7950 3500 50  0001 C CNN
F 3 "" H 7950 3500 50  0001 C CNN
	1    7950 3500
	1    0    0    -1  
$EndComp
$Comp
L power:+5V #PWR0162
U 1 1
P 7950 3200
F 0 "#PWR0162" H 7950 3050 50  0001 C CNN
F 1 "+5V" H 7950 3350 50  0000 C CNN
F 2 "" H 7950 3200 50  0001 C CNN
F 3 "" H 7950 3200 50  0001 C CNN
	1    7950 3200
	1    0    0    -1  
$EndComp
$Comp
L Device:C C31
U 1 1
P 7950 3350
F 0 "C31" H 8065 3396 50  0000 L CNN
F 1 "4.7u" H 8065 3305 50  0000 L CNN
F 2 "Capacitor_SMD:C_0805_2012Metric" H 7988 3200 50  0001 C CNN
F 3 "~" H 7950 3350 50  0001 C CNN
	1    7950 3350
	1    0    0    -1  
$EndComp
Wire Wire Line
	9450 3250 10100 3250
Connection ~ 10100 3250
Text Notes 8750 3500 0    50   ~ 0
Isolated DCDC
Wire Wire Line
	7700 900  8000 900 
Wire Wire Line
	7250 1500 7700 1500
Text Label 7700 900  0    50   ~ 0
3V3ISO
$Comp
L Device:Q_NMOS_GSD Q?
U 1 1
P 5200 6500
AR Path="/5B045B0D/6066CB94" Ref="Q?"  Part="1" 
AR Path="/5B50ED38/6066CB94" Ref="Q16"  Part="1" 
F 0 "Q16" H 5400 6550 50  0000 L CNN
F 1 "TSM2306" H 5400 6450 50  0000 L CNN
F 2 "Package_TO_SOT_SMD:SOT-23" H 5400 6600 50  0001 C CNN
F 3 "http://www.taiwansemi.com/products/datasheet/TSM2306_B15.pdf" H 5200 6500 50  0001 C CNN
	1    5200 6500
	1    0    0    -1  
$EndComp
$Comp
L MainBoard:ROE-0505S U24
U 1 1
P 2850 800
F 0 "U24" H 3150 1025 50  0000 C CNN
F 1 "ROE-0505S" H 3150 934 50  0000 C CNN
F 2 "MainBoard:ROE-0505S" H 2850 800 50  0001 C CNN
F 3 "" H 2850 800 50  0001 C CNN
	1    2850 800 
	1    0    0    -1  
$EndComp
$Comp
L Connector_Generic:Conn_02x02_Odd_Even J12
U 1 1
P 1350 850
F 0 "J12" H 1400 1067 50  0000 C CNN
F 1 "PROMINENT" H 1400 976 50  0000 C CNN
F 2 "Connector_Molex:Molex_Micro-Fit_3.0_43045-0412_2x02_P3.00mm_Vertical" H 1350 850 50  0001 C CNN
F 3 "~" H 1350 850 50  0001 C CNN
	1    1350 850 
	1    0    0    -1  
$EndComp
Text Label 600  850  0    50   ~ 0
1st_CELL_5V
Text Label 600  950  0    50   ~ 0
1st_CELL_GND
Wire Wire Line
	600  950  1150 950 
Text Label 2150 850  2    50   ~ 0
PROMINENT+
Text Label 2150 950  2    50   ~ 0
PROMINENT-
Wire Wire Line
	2150 950  1650 950 
Wire Wire Line
	1650 850  2150 850 
$Comp
L Comparator:ADCMP350 U12
U 1 1
P 1450 1600
F 0 "U12" H 1600 1350 50  0000 L CNN
F 1 "ADCMP350" H 1600 1450 50  0000 L CNN
F 2 "Package_TO_SOT_SMD:Analog_KS-4" H 1450 1200 50  0001 C CNN
F 3 "https://www.analog.com/media/en/technical-documentation/data-sheets/ADCMP350_354_356.pdf" H 1600 1800 50  0001 C CNN
	1    1450 1600
	1    0    0    -1  
$EndComp
$Comp
L Device:C C33
U 1 1
P 2450 850
F 0 "C33" H 2565 896 50  0000 L CNN
F 1 "1u" H 2565 805 50  0000 L CNN
F 2 "Capacitor_SMD:C_0805_2012Metric" H 2488 700 50  0001 C CNN
F 3 "~" H 2450 850 50  0001 C CNN
	1    2450 850 
	1    0    0    -1  
$EndComp
$Comp
L Device:C C34
U 1 1
P 3800 900
F 0 "C34" H 3915 946 50  0000 L CNN
F 1 "1u" H 3915 855 50  0000 L CNN
F 2 "Capacitor_SMD:C_0805_2012Metric" H 3838 750 50  0001 C CNN
F 3 "~" H 3800 900 50  0001 C CNN
	1    3800 900 
	1    0    0    -1  
$EndComp
Wire Wire Line
	3550 800  3550 750 
Wire Wire Line
	3550 750  3800 750 
Wire Wire Line
	3550 900  3550 1050
Wire Wire Line
	3550 1050 3650 1050
Wire Wire Line
	3650 1100 3650 1050
Connection ~ 3650 1050
Wire Wire Line
	3650 1050 3800 1050
Wire Wire Line
	2450 700  2750 700 
Wire Wire Line
	2750 700  2750 800 
Wire Wire Line
	2750 1000 2450 1000
Wire Wire Line
	2750 900  2750 1000
Wire Wire Line
	1450 2000 1450 1950
Text Label 3550 750  0    50   ~ 0
PROM_5V
Text Label 1100 1250 0    50   ~ 0
PROM_5V
Wire Wire Line
	1100 1250 1450 1250
Wire Wire Line
	1450 1250 1450 1300
$Comp
L Device:R R17
U 1 1
P 1650 1250
F 0 "R17" V 1550 1250 50  0000 C CNN
F 1 "1k" V 1650 1250 50  0000 C CNN
F 2 "Resistor_SMD:R_0805_2012Metric" V 1580 1250 50  0001 C CNN
F 3 "~" H 1650 1250 50  0001 C CNN
	1    1650 1250
	0    1    1    0   
$EndComp
Wire Wire Line
	1450 1250 1500 1250
Connection ~ 1450 1250
Text Label 2450 1250 2    50   ~ 0
PROMINENT+
Text Label 2450 1600 2    50   ~ 0
PROMINENT-
Wire Wire Line
	2450 1600 1950 1600
Wire Wire Line
	1800 1250 2450 1250
Wire Wire Line
	5650 3000 6350 3000
Wire Wire Line
	6350 3000 6350 2400
Wire Wire Line
	5650 2500 5650 3000
Wire Wire Line
	5650 2500 5700 2500
Connection ~ 6350 2400
Wire Wire Line
	6350 2400 6600 2400
Wire Wire Line
	5650 1300 5650 1800
Wire Wire Line
	5650 1800 6350 1800
Wire Wire Line
	6350 1800 6350 1200
Wire Wire Line
	5650 1300 5700 1300
Connection ~ 6350 1200
Wire Wire Line
	6350 1200 6600 1200
$Comp
L power:-BATT #PWR068
U 1 1
P 1450 2000
F 0 "#PWR068" H 1450 1850 50  0001 C CNN
F 1 "-BATT" H 1450 2150 50  0000 C CNN
F 2 "" H 1450 2000 50  0001 C CNN
F 3 "" H 1450 2000 50  0001 C CNN
	1    1450 2000
	-1   0    0    1   
$EndComp
$Comp
L power:-BATT #PWR073
U 1 1
P 3650 1100
F 0 "#PWR073" H 3650 950 50  0001 C CNN
F 1 "-BATT" H 3650 1250 50  0000 C CNN
F 2 "" H 3650 1100 50  0001 C CNN
F 3 "" H 3650 1100 50  0001 C CNN
	1    3650 1100
	-1   0    0    1   
$EndComp
$Comp
L Device:R R12
U 1 1
P 1000 1600
F 0 "R12" V 900 1600 50  0000 C CNN
F 1 "10M" V 1000 1600 50  0000 C CNN
F 2 "Resistor_SMD:R_1210_3225Metric" V 930 1600 50  0001 C CNN
F 3 "~" H 1000 1600 50  0001 C CNN
	1    1000 1600
	0    1    1    0   
$EndComp
$Comp
L Device:R R16
U 1 1
P 1200 1800
F 0 "R16" V 1100 1800 50  0000 C CNN
F 1 "100k" V 1200 1800 50  0000 C CNN
F 2 "Resistor_SMD:R_0805_2012Metric" V 1130 1800 50  0001 C CNN
F 3 "~" H 1200 1800 50  0001 C CNN
	1    1200 1800
	1    0    0    -1  
$EndComp
Wire Wire Line
	600  850  1150 850 
Text Label 2300 700  0    50   ~ 0
1st_CELL_5V
Text Label 2250 1100 0    50   ~ 0
1st_CELL_GND
Wire Wire Line
	2300 700  2450 700 
Connection ~ 2450 700 
Wire Wire Line
	2250 1100 2250 1000
Wire Wire Line
	2250 1000 2450 1000
Connection ~ 2450 1000
Wire Wire Line
	1200 1950 1450 1950
Connection ~ 1450 1950
Wire Wire Line
	1450 1950 1450 1900
Wire Wire Line
	1200 1650 1200 1600
Wire Wire Line
	1200 1600 1250 1600
$Comp
L MainBoard:+TS #PWR065
U 1 1
P 750 1600
F 0 "#PWR065" H 750 1450 50  0001 C CNN
F 1 "+TS" V 650 1600 50  0000 L CNN
F 2 "" H 650 1350 50  0001 C CNN
F 3 "" H 750 1450 50  0001 C CNN
	1    750  1600
	0    -1   1    0   
$EndComp
Wire Wire Line
	750  1600 850  1600
Wire Wire Line
	1150 1600 1200 1600
Connection ~ 1200 1600
Wire Notes Line
	4050 550  550  550 
Wire Notes Line
	550  550  550  2200
Wire Notes Line
	550  2200 4050 2200
Wire Notes Line
	4050 550  4050 2200
Text Notes 550  550  0    50   ~ 0
PROMINENT INDICATOR
Text Notes 700  1750 0    50   ~ 0
CRMA1210
$Comp
L si8900:Si8900 U3
U 1 1
P 8400 1200
F 0 "U3" H 8400 1725 50  0000 C CNN
F 1 "Si8900" H 8400 1634 50  0000 C CNN
F 2 "MainBoard:SOIC-16" H 8250 1650 50  0001 C CNN
F 3 "" H 8250 1650 50  0001 C CNN
	1    8400 1200
	1    0    0    -1  
$EndComp
$Comp
L Device:R_Small R19
U 1 1
P 8950 1200
F 0 "R19" V 9000 1200 50  0000 C CNN
F 1 "22" V 8950 1150 50  0000 L CNN
F 2 "Resistor_SMD:R_0805_2012Metric" H 8950 1200 50  0001 C CNN
F 3 "~" H 8950 1200 50  0001 C CNN
	1    8950 1200
	0    -1   -1   0   
$EndComp
$Comp
L Device:R_Small R21
U 1 1
P 8950 1300
F 0 "R21" V 9000 1300 50  0000 C CNN
F 1 "22" V 8950 1250 50  0000 L CNN
F 2 "Resistor_SMD:R_0805_2012Metric" H 8950 1300 50  0001 C CNN
F 3 "~" H 8950 1300 50  0001 C CNN
	1    8950 1300
	0    1    1    0   
$EndComp
Text HLabel 9100 1200 2    50   Input ~ 0
ADC_RX
Text HLabel 9100 1300 2    50   Output ~ 0
ADC_TX
Wire Wire Line
	9050 1200 9100 1200
Wire Wire Line
	9100 1300 9050 1300
Text Label 5900 700  3    50   ~ 0
5VISO
Text Label 5900 1900 3    50   ~ 0
5VISO
Text Label 4550 1350 3    50   ~ 0
5VISO
Wire Wire Line
	4550 1600 4550 1350
$Comp
L Device:C C6
U 1 1
P 7350 900
F 0 "C6" V 7200 900 50  0000 C CNN
F 1 "100n" V 7500 900 50  0000 C CNN
F 2 "Capacitor_SMD:C_0603_1608Metric" H 7388 750 50  0001 C CNN
F 3 "~" H 7350 900 50  0001 C CNN
	1    7350 900 
	1    0    0    -1  
$EndComp
Wire Wire Line
	7350 1050 7350 1150
$Comp
L power:-BATT #PWR0147
U 1 1
P 7350 1150
F 0 "#PWR0147" H 7350 1000 50  0001 C CNN
F 1 "-BATT" H 7350 1300 50  0000 C CNN
F 2 "" H 7350 1150 50  0001 C CNN
F 3 "" H 7350 1150 50  0001 C CNN
	1    7350 1150
	-1   0    0    1   
$EndComp
Wire Wire Line
	7700 900  7700 750 
Wire Wire Line
	7700 750  7350 750 
$Comp
L Device:R_Small R24
U 1 1
P 10150 700
F 0 "R24" V 10250 650 50  0000 L CNN
F 1 "1k" V 10150 650 50  0000 L CNN
F 2 "Resistor_SMD:R_0805_2012Metric" H 10150 700 50  0001 C CNN
F 3 "~" H 10150 700 50  0001 C CNN
	1    10150 700 
	0    1    1    0   
$EndComp
Wire Wire Line
	10200 1000 10200 900 
Wire Wire Line
	10200 900  10500 900 
Wire Wire Line
	10500 900  10500 700 
Wire Wire Line
	10500 700  10450 700 
Wire Wire Line
	9750 1000 10200 1000
Text Notes 4350 3200 0    50   ~ 0
LTC6259 can be replaced by a LM358?
$EndSCHEMATC
